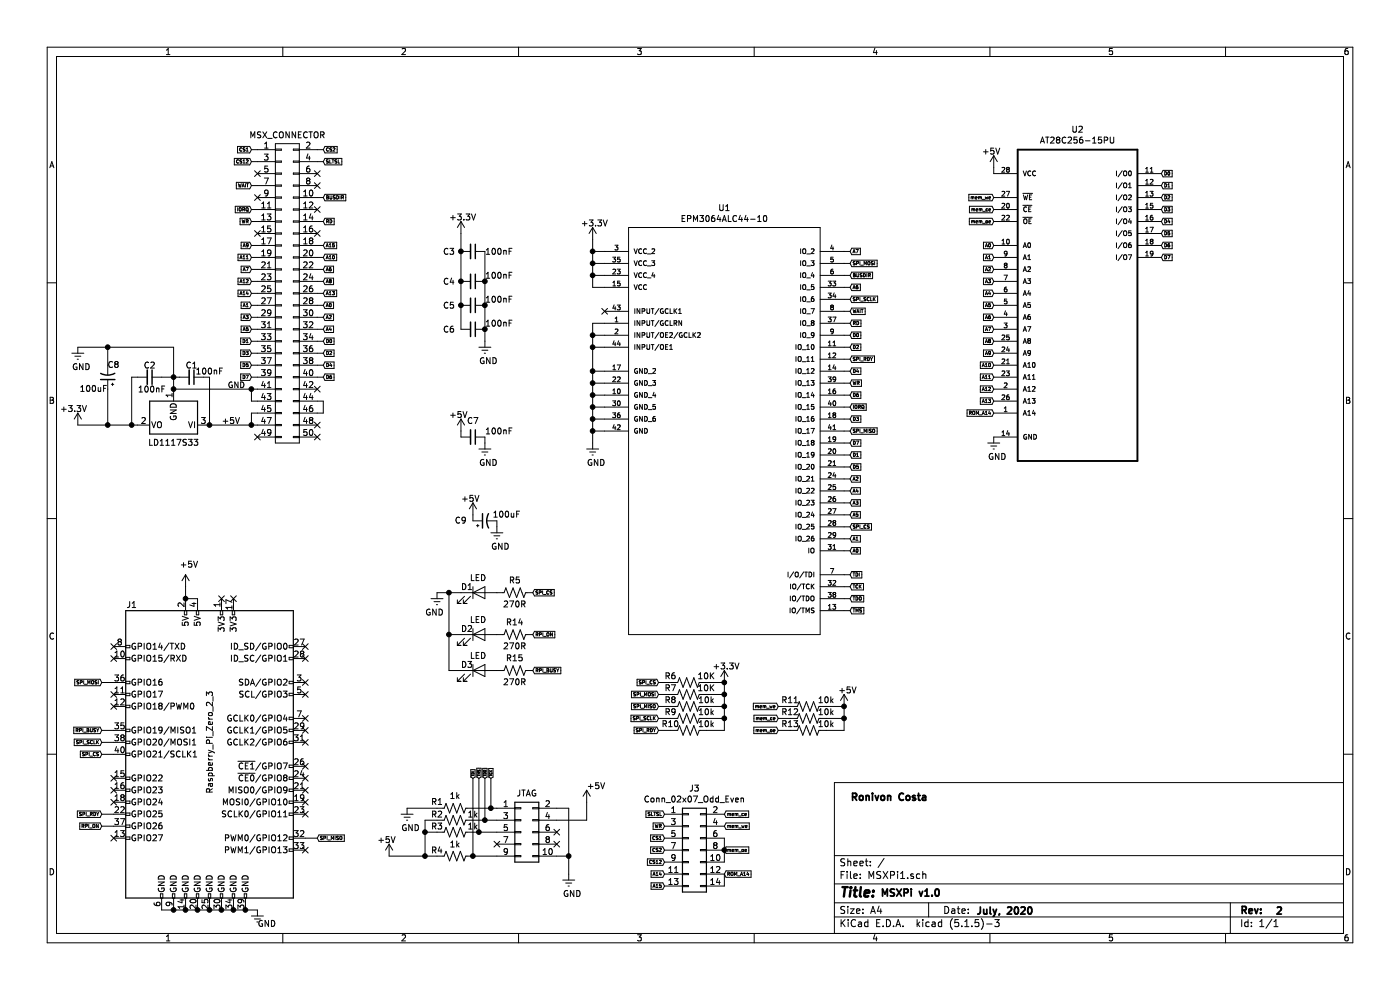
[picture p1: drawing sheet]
EESchema Schematic File Version 4
EELAYER 30 0
EELAYER END
$Descr A4 11693 8268
encoding utf-8
Sheet 1 1
Title ""
Date ""
Rev ""
Comp ""
Comment1 ""
Comment2 ""
Comment3 ""
Comment4 ""
$EndDescr
$Comp
L Connector:Raspberry_Pi_2_3 J1
U 1 1
P 1750 6300
F 0 "J1" H 1100 7550 50  0000 C CNN
F 1 "Raspberry_Pi_Zero_2_3" V 1750 6400 50  0000 C CNN
F 2 "Connector_PinHeader_2.54mm:PinHeader_2x20_P2.54mm_Vertical" H 1750 6300 50  0001 C CNN
F 3 "https://www.raspberrypi.org/documentation/hardware/raspberrypi/schematics/rpi_SCH_3bplus_1p0_reduced.pdf" H 1750 6300 50  0001 C CNN
	1    1750 6300
	1    0    0    -1  
$EndComp
$Comp
L Connector_Generic:Conn_02x05_Odd_Even J2
U 1 1
P 4350 6950
F 0 "J2" H 4400 7367 50  0001 C CNN
F 1 "JTAG" H 4400 7276 50  0000 C CNN
F 2 "Connector_IDC:IDC-Header_2x05_P2.54mm_Horizontal" H 4350 6950 50  0001 C CNN
F 3 "~" H 4350 6950 50  0001 C CNN
	1    4350 6950
	1    0    0    -1  
$EndComp
$Comp
L Device:R_US R1
U 1 1
P 3800 6750
F 0 "R1" V 3850 6900 50  0000 C CNN
F 1 "1k" V 3900 6750 50  0000 C CNN
F 2 "Resistor_THT:R_Axial_DIN0204_L3.6mm_D1.6mm_P5.08mm_Horizontal" V 3840 6740 50  0001 C CNN
F 3 "~" H 3800 6750 50  0001 C CNN
	1    3800 6750
	0    -1   -1   0   
$EndComp
$Comp
L Device:R_US R2
U 1 1
P 3800 6850
F 0 "R2" V 3750 6700 50  0000 C CNN
F 1 "1k" V 3750 7000 50  0000 C CNN
F 2 "Resistor_THT:R_Axial_DIN0204_L3.6mm_D1.6mm_P5.08mm_Horizontal" V 3840 6840 50  0001 C CNN
F 3 "~" H 3800 6850 50  0001 C CNN
	1    3800 6850
	0    1    1    0   
$EndComp
Wire Wire Line
	4150 7150 3950 7150
Wire Wire Line
	3950 6950 4000 6950
Wire Wire Line
	3650 6750 3400 6750
Wire Wire Line
	3550 6850 3650 6850
Wire Wire Line
	3650 6950 3550 6950
Connection ~ 3550 6950
Wire Wire Line
	3550 6950 3550 6850
Wire Wire Line
	3650 7150 3550 7150
Wire Wire Line
	3550 7150 3550 6950
$Comp
L Device:R_US R3
U 1 1
P 3800 6950
F 0 "R3" V 3750 6800 50  0000 C CNN
F 1 "1k" V 3750 7100 50  0000 C CNN
F 2 "Resistor_THT:R_Axial_DIN0204_L3.6mm_D1.6mm_P5.08mm_Horizontal" V 3840 6940 50  0001 C CNN
F 3 "~" H 3800 6950 50  0001 C CNN
	1    3800 6950
	0    1    1    0   
$EndComp
Text GLabel 3950 6500 1    20   Input ~ 0
TDI
Text GLabel 4000 6500 1    20   Input ~ 0
TMS
Text GLabel 4050 6500 1    20   Input ~ 0
TDO
Text GLabel 4100 6500 1    20   Input ~ 0
TCK
Connection ~ 3950 7150
Wire Wire Line
	4150 6850 4050 6850
Wire Wire Line
	4000 6500 4000 6950
Connection ~ 4000 6950
Wire Wire Line
	3950 6750 4100 6750
Wire Wire Line
	4000 6950 4150 6950
Wire Wire Line
	4050 6500 4050 6850
Connection ~ 4050 6850
Wire Wire Line
	4050 6850 3950 6850
Wire Wire Line
	4100 6500 4100 6750
Connection ~ 4100 6750
Wire Wire Line
	4100 6750 4150 6750
Wire Wire Line
	4650 7150 4750 7150
Wire Wire Line
	4750 7150 4750 7300
Wire Wire Line
	4650 6750 4750 6750
Wire Wire Line
	4750 6750 4750 7150
Connection ~ 4750 7150
$Comp
L power:+5V #PWR04
U 1 1
P 4900 6700
F 0 "#PWR04" H 4900 6550 50  0001 C CNN
F 1 "+5V" H 4915 6873 50  0001 C CNN
F 2 "" H 4900 6700 50  0001 C CNN
F 3 "" H 4900 6700 50  0001 C CNN
	1    4900 6700
	1    0    0    -1  
$EndComp
Wire Wire Line
	4900 6850 4650 6850
$Comp
L Device:R_US R4
U 1 1
P 3800 7150
F 0 "R4" V 3750 7000 50  0000 C CNN
F 1 "1k" V 3700 7150 50  0000 C CNN
F 2 "Resistor_THT:R_Axial_DIN0204_L3.6mm_D1.6mm_P5.08mm_Horizontal" V 3840 7140 50  0001 C CNN
F 3 "~" H 3800 7150 50  0001 C CNN
	1    3800 7150
	0    1    1    0   
$EndComp
$Comp
L msx_slot:CONN_02X25 P1
U 1 1
P 2400 2450
F 0 "P1" H 2400 3773 50  0001 C CNN
F 1 "MSX_CONNECTOR" H 2400 3773 50  0000 C CNN
F 2 "MyFootprints:card_edge_connector" H 2400 1700 50  0001 C CNN
F 3 "" H 2400 1700 50  0000 C CNN
	1    2400 2450
	1    0    0    -1  
$EndComp
Wire Wire Line
	2150 3250 2100 3250
Wire Wire Line
	2150 3350 2100 3350
Wire Wire Line
	2100 3350 2100 3250
Wire Wire Line
	2150 3550 2100 3550
Wire Wire Line
	2150 3450 2100 3450
Wire Wire Line
	2100 3450 2100 3550
Connection ~ 2100 3550
Text Label 1850 3550 0    50   ~ 0
+5V
Wire Wire Line
	2650 3350 2700 3350
Wire Wire Line
	2700 3350 2700 3450
Wire Wire Line
	2700 3450 2650 3450
$Comp
L Regulator_Linear:LD1117S33TR_SOT223 LD1117S33
U 1 1
P 1450 3550
F 0 "LD1117S33" H 1450 3700 50  0000 C CNN
F 1 "LD1117S33TR_SOT223" H 1450 3790 50  0001 C CNN
F 2 "Package_TO_SOT_SMD:SOT-223-3_TabPin2" H 1450 3750 50  0001 C CNN
F 3 "http://www.st.com/st-web-ui/static/active/en/resource/technical/document/datasheet/CD00000544.pdf" H 1550 3300 50  0001 C CNN
	1    1450 3550
	-1   0    0    1   
$EndComp
$Comp
L Device:C_Small C2
U 1 1
P 1250 3150
F 0 "C2" V 1150 3150 50  0000 C CNN
F 1 "100nF" V 1350 3050 50  0000 L CNN
F 2 "Capacitor_THT:C_Disc_D3.0mm_W1.6mm_P2.50mm" H 1250 3150 50  0001 C CNN
F 3 "~" H 1250 3150 50  0001 C CNN
	1    1250 3150
	0    1    1    0   
$EndComp
Wire Wire Line
	1150 3550 1100 3550
Wire Wire Line
	1150 3150 1100 3150
Wire Wire Line
	1100 3150 1100 3550
Connection ~ 1100 3550
Text Label 1900 3250 0    47   ~ 0
GND
$Comp
L Device:C_Small C1
U 1 1
P 1600 3150
F 0 "C1" V 1500 3150 50  0000 C CNN
F 1 "100nF" V 1550 3300 50  0000 C CNN
F 2 "Capacitor_THT:C_Disc_D3.0mm_W1.6mm_P2.50mm" H 1600 3150 50  0001 C CNN
F 3 "~" H 1600 3150 50  0001 C CNN
	1    1600 3150
	0    1    1    0   
$EndComp
Wire Wire Line
	1500 3150 1450 3150
Wire Wire Line
	1450 3150 1350 3150
Connection ~ 1450 3150
Wire Wire Line
	1450 3250 1450 3150
$Comp
L power:+3.3V #PWR0101
U 1 1
P 650 3550
F 0 "#PWR0101" H 650 3400 50  0001 C CNN
F 1 "+3.3V" H 665 3723 50  0001 C CNN
F 2 "" H 650 3550 50  0001 C CNN
F 3 "" H 650 3550 50  0001 C CNN
	1    650  3550
	1    0    0    -1  
$EndComp
$Comp
L power:GNDREF #PWR0105
U 1 1
P 2150 7600
F 0 "#PWR0105" H 2150 7350 50  0001 C CNN
F 1 "GNDREF" H 2250 7500 28  0001 C CNN
F 2 "" H 2150 7600 50  0001 C CNN
F 3 "" H 2150 7600 50  0001 C CNN
	1    2150 7600
	1    0    0    -1  
$EndComp
$Comp
L power:GNDREF #PWR0108
U 1 1
P 3400 6750
F 0 "#PWR0108" H 3400 6500 50  0001 C CNN
F 1 "GNDREF" H 3405 6594 28  0001 C CNN
F 2 "" H 3400 6750 50  0001 C CNN
F 3 "" H 3400 6750 50  0001 C CNN
	1    3400 6750
	1    0    0    -1  
$EndComp
$Comp
L power:GNDREF #PWR0110
U 1 1
P 4750 7300
F 0 "#PWR0110" H 4750 7050 50  0001 C CNN
F 1 "GNDREF" H 4700 7150 28  0001 C CNN
F 2 "" H 4750 7300 50  0001 C CNN
F 3 "" H 4750 7300 50  0001 C CNN
	1    4750 7300
	1    0    0    -1  
$EndComp
Text GLabel 2650 7000 2    28   Input ~ 0
SPI_MISO
Text GLabel 850  6300 0    28   Input ~ 0
SPI_CS
Text GLabel 850  6800 0    28   Input ~ 0
SPI_RDY
Wire Wire Line
	950  5700 850  5700
Wire Wire Line
	950  6200 850  6200
Wire Wire Line
	850  6300 950  6300
Wire Wire Line
	850  6800 950  6800
Wire Wire Line
	2550 7000 2650 7000
Wire Wire Line
	3950 6500 3950 7150
$Comp
L Device:R_US R5
U 1 1
P 4300 4950
F 0 "R5" V 4400 4950 50  0000 C CNN
F 1 "270R" V 4200 4950 50  0000 C CNN
F 2 "Resistor_THT:R_Axial_DIN0204_L3.6mm_D1.6mm_P5.08mm_Horizontal" V 4340 4940 50  0001 C CNN
F 3 "~" H 4300 4950 50  0001 C CNN
	1    4300 4950
	0    -1   -1   0   
$EndComp
$Comp
L Device:LED D1
U 1 1
P 4000 4950
F 0 "D1" H 3900 5000 50  0000 C CNN
F 1 "LED" H 3993 5075 50  0000 C CNN
F 2 "LED_THT:LED_D3.0mm" H 4000 4950 50  0001 C CNN
F 3 "~" H 4000 4950 50  0001 C CNN
	1    4000 4950
	1    0    0    -1  
$EndComp
Text GLabel 4450 4950 2    28   Input ~ 0
SPI_CS
$Comp
L power:GNDREF #PWR01
U 1 1
P 3650 4950
F 0 "#PWR01" H 3650 4700 50  0001 C CNN
F 1 "GNDREF" H 3655 4777 50  0001 C CNN
F 2 "" H 3650 4950 50  0001 C CNN
F 3 "" H 3650 4950 50  0001 C CNN
	1    3650 4950
	1    0    0    -1  
$EndComp
Wire Wire Line
	3850 4950 3750 4950
NoConn ~ 2650 3250
NoConn ~ 2150 3650
NoConn ~ 2650 3550
NoConn ~ 2650 3650
NoConn ~ 2150 1450
NoConn ~ 2650 1950
NoConn ~ 2150 1950
NoConn ~ 2650 1450
NoConn ~ 2650 1550
$Comp
L power:+5V #PWR0115
U 1 1
P 3250 7150
F 0 "#PWR0115" H 3250 7000 50  0001 C CNN
F 1 "+5V" H 3265 7323 50  0001 C CNN
F 2 "" H 3250 7150 50  0001 C CNN
F 3 "" H 3250 7150 50  0001 C CNN
	1    3250 7150
	1    0    0    -1  
$EndComp
NoConn ~ 4150 7050
NoConn ~ 4650 6950
NoConn ~ 4650 7050
$Comp
L power:GNDREF #PWR0107
U 1 1
P 650 2900
F 0 "#PWR0107" H 650 2650 50  0001 C CNN
F 1 "GNDREF" H 655 2727 50  0001 C CNN
F 2 "" H 650 2900 50  0001 C CNN
F 3 "" H 650 2900 50  0001 C CNN
	1    650  2900
	1    0    0    -1  
$EndComp
Wire Wire Line
	1450 3150 1450 2900
$Comp
L power:+5V #PWR0106
U 1 1
P 1550 4900
F 0 "#PWR0106" H 1550 4750 50  0001 C CNN
F 1 "+5V" H 1565 5073 50  0001 C CNN
F 2 "" H 1550 4900 50  0001 C CNN
F 3 "" H 1550 4900 50  0001 C CNN
	1    1550 4900
	1    0    0    -1  
$EndComp
NoConn ~ 1850 5000
NoConn ~ 1950 5000
Text Notes 7350 7500 0    59   ~ 12
MSXPi v1.0
Text Notes 8150 7650 0    59   ~ 12
July, 2020
Text Notes 10650 7650 0    59   ~ 12
2
Text Notes 7100 6700 0    59   ~ 12
Ronivon Costa
$Comp
L EPM3064ALC44-10:EPM3064ALC44-10 U1
U 1 1
P 6050 3500
F 0 "U1" H 6050 5265 50  0000 C CNN
F 1 "EPM3064ALC44-10" H 6050 5174 50  0000 C CNN
F 2 "MyFootprints:PLCC-44_THT-Socket" H 6050 3500 50  0001 L BNN
F 3 "Altera" H 6050 3500 50  0001 L BNN
F 4 "1549412" H 6050 3500 50  0001 L BNN "Field4"
F 5 "51R0503" H 6050 3500 50  0001 L BNN "Field5"
F 6 "EPM3064ALC44-10" H 6050 3500 50  0001 L BNN "Field6"
F 7 "44-PLCC" H 6050 3500 50  0001 L BNN "Field7"
	1    6050 3500
	1    0    0    -1  
$EndComp
Text GLabel 7100 3500 2    28   Input ~ 0
D3
Text GLabel 7100 3700 2    28   Input ~ 0
D7
Text GLabel 7100 3800 2    28   Input ~ 0
D1
Text GLabel 7100 4000 2    28   Input ~ 0
A2
Text GLabel 7100 4100 2    28   Input ~ 0
A4
Text GLabel 7100 4200 2    28   Input ~ 0
A3
Text GLabel 7100 4300 2    28   Input ~ 0
A5
Wire Wire Line
	7050 3500 7100 3500
Wire Wire Line
	7050 3700 7100 3700
Wire Wire Line
	7050 3800 7100 3800
Wire Wire Line
	7050 3900 7100 3900
Wire Wire Line
	7050 4000 7100 4000
Wire Wire Line
	7050 4100 7100 4100
Wire Wire Line
	7050 4200 7100 4200
Wire Wire Line
	7050 4300 7100 4300
Text GLabel 8300 3450 0    28   Input ~ 0
ROM_A14
Wire Wire Line
	7050 4500 7100 4500
Text GLabel 7100 2400 2    28   Input ~ 0
A6
Wire Wire Line
	7050 2400 7100 2400
Wire Wire Line
	7050 2500 7100 2500
Text GLabel 7100 2200 2    28   Input ~ 0
SPI_MOSI
Text GLabel 7100 2900 2    28   Input ~ 0
D2
Text GLabel 7100 3000 2    28   Input ~ 0
SPI_RDY
Text GLabel 7100 3100 2    28   Input ~ 0
D4
Text GLabel 7100 3300 2    28   Input ~ 0
D6
Wire Wire Line
	7050 3300 7100 3300
Wire Wire Line
	7050 3100 7100 3100
Wire Wire Line
	7050 3000 7100 3000
Wire Wire Line
	7050 2900 7100 2900
Wire Wire Line
	7050 2800 7100 2800
Text GLabel 7100 2300 2    28   Input ~ 0
BUSDIR
Wire Wire Line
	7050 2200 7100 2200
Text GLabel 7100 2100 2    28   Input ~ 0
A7
Wire Wire Line
	7050 2100 7100 2100
Text GLabel 7100 3200 2    28   Input ~ 0
WR
Wire Wire Line
	7050 3200 7100 3200
Text GLabel 7100 3400 2    28   Input ~ 0
IORQ
Text GLabel 7100 3600 2    28   Input ~ 0
SPI_MISO
Wire Wire Line
	7050 3400 7100 3400
Wire Wire Line
	7050 3600 7100 3600
Text GLabel 7100 4400 2    28   Input ~ 0
SPI_CS
Text GLabel 7100 4500 2    28   Input ~ 0
A1
Wire Wire Line
	7050 4400 7100 4400
Text GLabel 7100 4600 2    28   Input ~ 0
A0
Wire Wire Line
	7050 4600 7100 4600
NoConn ~ 2150 1650
Text GLabel 7100 3900 2    28   Input ~ 0
D5
Text GLabel 7100 2800 2    28   Input ~ 0
D0
Text GLabel 8300 1750 0    28   Input ~ 0
mem_ce
Text GLabel 6050 7300 2    28   Input ~ 0
ROM_A14
Text GLabel 5550 7300 0    28   Input ~ 0
A14
Text GLabel 5550 7400 0    28   Input ~ 0
A15
Text GLabel 5550 7000 0    28   Input ~ 0
CS1
Text GLabel 5550 7100 0    28   Input ~ 0
CS2
Text GLabel 5550 7200 0    28   Input ~ 0
CS12
Text GLabel 6050 7100 2    28   Input ~ 0
mem_oe
Text GLabel 8300 1850 0    28   Input ~ 0
mem_oe
Text GLabel 7100 2500 2    28   Input ~ 0
SPI_SCLK
Text GLabel 7100 4800 2    28   Input ~ 0
TDI
Text GLabel 7100 4900 2    28   Input ~ 0
TCK
Text GLabel 7100 5000 2    28   Input ~ 0
TDO
Text GLabel 7100 5100 2    28   Input ~ 0
TMS
Wire Wire Line
	7050 4800 7100 4800
Wire Wire Line
	7050 4900 7100 4900
Wire Wire Line
	7050 5000 7100 5000
Wire Wire Line
	7050 5100 7100 5100
$Comp
L power:+3.3V #PWR02
U 1 1
P 4950 2000
F 0 "#PWR02" H 4950 1850 50  0001 C CNN
F 1 "+3.3V" H 4950 2150 50  0001 C CNN
F 2 "" H 4950 2000 50  0001 C CNN
F 3 "" H 4950 2000 50  0001 C CNN
	1    4950 2000
	1    0    0    -1  
$EndComp
Wire Wire Line
	5050 2400 4950 2400
Wire Wire Line
	4950 2400 4950 2300
Wire Wire Line
	5050 2100 4950 2100
Connection ~ 4950 2100
Wire Wire Line
	4950 2100 4950 2000
Wire Wire Line
	5050 2200 4950 2200
Connection ~ 4950 2200
Wire Wire Line
	4950 2200 4950 2100
Wire Wire Line
	5050 2300 4950 2300
Connection ~ 4950 2300
Wire Wire Line
	4950 2300 4950 2200
$Comp
L power:GNDREF #PWR03
U 1 1
P 4950 3700
F 0 "#PWR03" H 4950 3450 50  0001 C CNN
F 1 "GNDREF" H 4955 3527 50  0001 C CNN
F 2 "" H 4950 3700 50  0001 C CNN
F 3 "" H 4950 3700 50  0001 C CNN
	1    4950 3700
	1    0    0    -1  
$EndComp
Wire Wire Line
	4950 3700 4950 3600
Wire Wire Line
	4950 3100 5050 3100
Wire Wire Line
	5050 3200 4950 3200
Connection ~ 4950 3200
Wire Wire Line
	4950 3200 4950 3100
Wire Wire Line
	5050 3300 4950 3300
Connection ~ 4950 3300
Wire Wire Line
	4950 3300 4950 3200
Wire Wire Line
	5050 3400 4950 3400
Connection ~ 4950 3400
Wire Wire Line
	4950 3400 4950 3300
Wire Wire Line
	5050 3500 4950 3500
Connection ~ 4950 3500
Wire Wire Line
	4950 3500 4950 3400
Connection ~ 4950 3600
Wire Wire Line
	4950 3600 4950 3500
$Comp
L power:+5V #PWR05
U 1 1
P 8300 1400
F 0 "#PWR05" H 8300 1250 50  0001 C CNN
F 1 "+5V" H 8315 1573 50  0001 C CNN
F 2 "" H 8300 1400 50  0001 C CNN
F 3 "" H 8300 1400 50  0001 C CNN
	1    8300 1400
	1    0    0    -1  
$EndComp
$Comp
L power:GNDREF #PWR06
U 1 1
P 8300 3650
F 0 "#PWR06" H 8300 3400 50  0001 C CNN
F 1 "GNDREF" H 8250 3500 28  0001 C CNN
F 2 "" H 8300 3650 50  0001 C CNN
F 3 "" H 8300 3650 50  0001 C CNN
	1    8300 3650
	1    0    0    -1  
$EndComp
Text GLabel 850  6200 0    28   Input ~ 0
SPI_SCLK
$Comp
L Device:C_Small C3
U 1 1
P 3950 2100
F 0 "C3" V 3950 1900 50  0000 C CNN
F 1 "100nF" V 3950 2200 50  0000 L CNN
F 2 "Capacitor_THT:C_Disc_D3.0mm_W1.6mm_P2.50mm" H 3950 2100 50  0001 C CNN
F 3 "~" H 3950 2100 50  0001 C CNN
	1    3950 2100
	0    1    1    0   
$EndComp
$Comp
L Device:C_Small C4
U 1 1
P 3950 2350
F 0 "C4" V 3950 2150 50  0000 C CNN
F 1 "100nF" V 3900 2450 50  0000 L CNN
F 2 "Capacitor_THT:C_Disc_D3.0mm_W1.6mm_P2.50mm" H 3950 2350 50  0001 C CNN
F 3 "~" H 3950 2350 50  0001 C CNN
	1    3950 2350
	0    1    1    0   
$EndComp
$Comp
L Device:C_Small C5
U 1 1
P 3950 2550
F 0 "C5" V 3950 2350 50  0000 C CNN
F 1 "100nF" V 3900 2650 50  0000 L CNN
F 2 "Capacitor_THT:C_Disc_D3.0mm_W1.6mm_P2.50mm" H 3950 2550 50  0001 C CNN
F 3 "~" H 3950 2550 50  0001 C CNN
	1    3950 2550
	0    1    1    0   
$EndComp
$Comp
L Device:C_Small C6
U 1 1
P 3950 2750
F 0 "C6" V 3950 2550 50  0000 C CNN
F 1 "100nF" V 3900 2850 50  0000 L CNN
F 2 "Capacitor_THT:C_Disc_D3.0mm_W1.6mm_P2.50mm" H 3950 2750 50  0001 C CNN
F 3 "~" H 3950 2750 50  0001 C CNN
	1    3950 2750
	0    1    1    0   
$EndComp
$Comp
L power:+3.3V #PWR07
U 1 1
P 3850 1950
F 0 "#PWR07" H 3850 1800 50  0001 C CNN
F 1 "+3.3V" H 3850 2100 50  0001 C CNN
F 2 "" H 3850 1950 50  0001 C CNN
F 3 "" H 3850 1950 50  0001 C CNN
	1    3850 1950
	1    0    0    -1  
$EndComp
Wire Wire Line
	4050 2100 4050 2350
Wire Wire Line
	4050 2350 4050 2550
Connection ~ 4050 2350
Wire Wire Line
	4050 2550 4050 2750
Connection ~ 4050 2550
Wire Wire Line
	3850 2750 3850 2550
Wire Wire Line
	3850 2350 3850 2100
Wire Wire Line
	3850 2550 3850 2350
Connection ~ 3850 2550
Connection ~ 3850 2350
Wire Wire Line
	3850 2100 3850 1950
Connection ~ 3850 2100
$Comp
L Device:CP1_Small C8
U 1 1
P 900 3150
F 0 "C8" H 800 3050 50  0000 L CNN
F 1 "100uF" H 900 3250 50  0000 L CNN
F 2 "Capacitor_THT:CP_Radial_D5.0mm_P2.50mm" H 900 3150 50  0001 C CNN
F 3 "~" H 900 3150 50  0001 C CNN
	1    900  3150
	-1   0    0    1   
$EndComp
Wire Wire Line
	650  2900 900  2900
Wire Wire Line
	900  3050 900  2900
Connection ~ 900  2900
Wire Wire Line
	900  2900 1450 2900
Wire Wire Line
	650  3550 900  3550
Wire Wire Line
	900  3250 900  3550
Connection ~ 900  3550
Wire Wire Line
	900  3550 1100 3550
Wire Wire Line
	3850 3600 3850 3650
Wire Wire Line
	4050 3650 4050 3700
$Comp
L power:GNDREF #PWR010
U 1 1
P 4050 3700
F 0 "#PWR010" H 4050 3450 50  0001 C CNN
F 1 "GNDREF" H 4000 3550 28  0001 C CNN
F 2 "" H 4050 3700 50  0001 C CNN
F 3 "" H 4050 3700 50  0001 C CNN
	1    4050 3700
	1    0    0    -1  
$EndComp
$Comp
L power:+5V #PWR09
U 1 1
P 3850 3600
F 0 "#PWR09" H 3850 3450 50  0001 C CNN
F 1 "+5V" H 3865 3773 50  0001 C CNN
F 2 "" H 3850 3600 50  0001 C CNN
F 3 "" H 3850 3600 50  0001 C CNN
	1    3850 3600
	1    0    0    -1  
$EndComp
$Comp
L Device:C_Small C7
U 1 1
P 3950 3650
F 0 "C7" V 3813 3650 50  0000 C CNN
F 1 "100nF" V 3900 3750 50  0000 L CNN
F 2 "Capacitor_THT:C_Disc_D3.0mm_W1.6mm_P2.50mm" H 3950 3650 50  0001 C CNN
F 3 "~" H 3950 3650 50  0001 C CNN
	1    3950 3650
	0    1    1    0   
$EndComp
Wire Wire Line
	3950 4300 3950 4350
Wire Wire Line
	4150 4350 4150 4400
$Comp
L power:GNDREF #PWR012
U 1 1
P 4150 4400
F 0 "#PWR012" H 4150 4150 50  0001 C CNN
F 1 "GNDREF" H 4100 4250 28  0001 C CNN
F 2 "" H 4150 4400 50  0001 C CNN
F 3 "" H 4150 4400 50  0001 C CNN
	1    4150 4400
	1    0    0    -1  
$EndComp
$Comp
L power:+5V #PWR011
U 1 1
P 3950 4300
F 0 "#PWR011" H 3950 4150 50  0001 C CNN
F 1 "+5V" H 3965 4473 50  0001 C CNN
F 2 "" H 3950 4300 50  0001 C CNN
F 3 "" H 3950 4300 50  0001 C CNN
	1    3950 4300
	1    0    0    -1  
$EndComp
$Comp
L Device:CP1_Small C9
U 1 1
P 4050 4350
F 0 "C9" V 4050 4500 50  0000 L CNN
F 1 "100uF" V 4100 4050 50  0000 L CNN
F 2 "Capacitor_THT:CP_Radial_D5.0mm_P2.50mm" H 4050 4350 50  0001 C CNN
F 3 "~" H 4050 4350 50  0001 C CNN
	1    4050 4350
	0    -1   -1   0   
$EndComp
Text GLabel 5500 5700 0    28   Input ~ 0
SPI_CS
Text GLabel 5500 5800 0    28   Input ~ 0
SPI_MOSI
Text GLabel 5500 5900 0    28   Input ~ 0
SPI_MISO
Text GLabel 5500 6000 0    28   Input ~ 0
SPI_SCLK
Text GLabel 5500 6100 0    28   Input ~ 0
SPI_RDY
$Comp
L Device:R_US R6
U 1 1
P 5750 5700
F 0 "R6" V 5800 5850 50  0000 C CNN
F 1 "10K" V 5800 5550 50  0000 C CNN
F 2 "Resistor_THT:R_Axial_DIN0204_L3.6mm_D1.6mm_P5.08mm_Horizontal" V 5790 5690 50  0001 C CNN
F 3 "~" H 5750 5700 50  0001 C CNN
	1    5750 5700
	0    -1   -1   0   
$EndComp
$Comp
L Device:R_US R7
U 1 1
P 5750 5800
F 0 "R7" V 5800 5950 50  0000 C CNN
F 1 "10K" V 5800 5650 50  0000 C CNN
F 2 "Resistor_THT:R_Axial_DIN0204_L3.6mm_D1.6mm_P5.08mm_Horizontal" V 5790 5790 50  0001 C CNN
F 3 "~" H 5750 5800 50  0001 C CNN
	1    5750 5800
	0    -1   -1   0   
$EndComp
$Comp
L Device:R_US R8
U 1 1
P 5750 5900
F 0 "R8" V 5800 6050 50  0000 C CNN
F 1 "10k" V 5800 5750 50  0000 C CNN
F 2 "Resistor_THT:R_Axial_DIN0204_L3.6mm_D1.6mm_P5.08mm_Horizontal" V 5790 5890 50  0001 C CNN
F 3 "~" H 5750 5900 50  0001 C CNN
	1    5750 5900
	0    -1   -1   0   
$EndComp
$Comp
L Device:R_US R9
U 1 1
P 5750 6000
F 0 "R9" V 5800 6150 50  0000 C CNN
F 1 "10k" V 5800 5850 50  0000 C CNN
F 2 "Resistor_THT:R_Axial_DIN0204_L3.6mm_D1.6mm_P5.08mm_Horizontal" V 5790 5990 50  0001 C CNN
F 3 "~" H 5750 6000 50  0001 C CNN
	1    5750 6000
	0    -1   -1   0   
$EndComp
$Comp
L Device:R_US R10
U 1 1
P 5750 6100
F 0 "R10" V 5800 6250 50  0000 C CNN
F 1 "10k" V 5800 5950 50  0000 C CNN
F 2 "Resistor_THT:R_Axial_DIN0204_L3.6mm_D1.6mm_P5.08mm_Horizontal" V 5790 6090 50  0001 C CNN
F 3 "~" H 5750 6100 50  0001 C CNN
	1    5750 6100
	0    -1   -1   0   
$EndComp
$Comp
L power:+3.3V #PWR013
U 1 1
P 6050 5700
F 0 "#PWR013" H 6050 5550 50  0001 C CNN
F 1 "+3.3V" H 6050 5850 50  0001 C CNN
F 2 "" H 6050 5700 50  0001 C CNN
F 3 "" H 6050 5700 50  0001 C CNN
	1    6050 5700
	1    0    0    -1  
$EndComp
Wire Wire Line
	5900 5700 6050 5700
Wire Wire Line
	5900 6100 6050 6100
Wire Wire Line
	6050 6100 6050 6000
Connection ~ 6050 5700
Wire Wire Line
	5900 5800 6050 5800
Connection ~ 6050 5800
Wire Wire Line
	6050 5800 6050 5700
Wire Wire Line
	5900 5900 6050 5900
Connection ~ 6050 5900
Wire Wire Line
	6050 5900 6050 5800
Wire Wire Line
	5900 6000 6050 6000
Connection ~ 6050 6000
Wire Wire Line
	6050 6000 6050 5900
Wire Wire Line
	5600 5700 5500 5700
Wire Wire Line
	5600 5800 5500 5800
Wire Wire Line
	5600 5900 5500 5900
Wire Wire Line
	5600 6000 5500 6000
Wire Wire Line
	5600 6100 5500 6100
Wire Wire Line
	5050 2700 4950 2700
Wire Wire Line
	5050 2800 4950 2800
Wire Wire Line
	5050 2900 4950 2900
Connection ~ 4950 3100
Wire Wire Line
	4950 2700 4950 2800
Connection ~ 4950 2800
Wire Wire Line
	4950 2800 4950 2900
Connection ~ 4950 2900
Wire Wire Line
	4950 2900 4950 3100
Wire Wire Line
	4950 3600 5050 3600
NoConn ~ 5050 2600
Wire Wire Line
	7050 2300 7100 2300
Text GLabel 7100 2700 2    28   Input ~ 0
RD
Text GLabel 7100 2600 2    28   Input ~ 0
WAIT
Wire Wire Line
	7050 2600 7100 2600
Text GLabel 2100 1550 0    28   Input ~ 0
WAIT
Wire Wire Line
	2150 1550 2100 1550
Text GLabel 2100 3150 0    28   Input ~ 0
D7
Wire Wire Line
	2150 3150 2100 3150
Text GLabel 2100 3050 0    28   Input ~ 0
D5
Text GLabel 2100 2950 0    28   Input ~ 0
D3
Text GLabel 2100 2850 0    28   Input ~ 0
D1
Text GLabel 2100 2750 0    28   Input ~ 0
A5
Text GLabel 2100 2650 0    28   Input ~ 0
A3
Text GLabel 2100 2550 0    28   Input ~ 0
A1
Text GLabel 2100 2450 0    28   Input ~ 0
A14
Text GLabel 2100 2350 0    28   Input ~ 0
A12
Text GLabel 2100 2250 0    28   Input ~ 0
A7
Text GLabel 2100 2150 0    28   Input ~ 0
A11
Text GLabel 2100 2050 0    28   Input ~ 0
A9
Text GLabel 2100 1850 0    28   Input ~ 0
WR
Text GLabel 2100 1750 0    28   Input ~ 0
IORQ
Text GLabel 2700 1350 2    28   Input ~ 0
SLTSL
Text GLabel 2700 3150 2    28   Input ~ 0
D6
Text GLabel 2700 3050 2    28   Input ~ 0
D4
Text GLabel 2700 2950 2    28   Input ~ 0
D2
Text GLabel 2700 2850 2    28   Input ~ 0
D0
Text GLabel 2700 2750 2    28   Input ~ 0
A4
Text GLabel 2700 2650 2    28   Input ~ 0
A2
Text GLabel 2700 2550 2    28   Input ~ 0
A0
Text GLabel 2700 2450 2    28   Input ~ 0
A13
Text GLabel 2700 2350 2    28   Input ~ 0
A8
Text GLabel 2700 2250 2    28   Input ~ 0
A6
Text GLabel 2700 2150 2    28   Input ~ 0
A10
Text GLabel 2700 2050 2    28   Input ~ 0
A15
Text GLabel 2700 1850 2    28   Input ~ 0
RD
Text GLabel 2700 1650 2    28   Input ~ 0
BUSDIR
Wire Wire Line
	2650 1650 2700 1650
Wire Wire Line
	2650 1850 2700 1850
Wire Wire Line
	2650 2050 2700 2050
Wire Wire Line
	2650 2150 2700 2150
Wire Wire Line
	2650 2250 2700 2250
Wire Wire Line
	2150 2050 2100 2050
Wire Wire Line
	2150 2150 2100 2150
Wire Wire Line
	2150 2250 2100 2250
Wire Wire Line
	2150 2350 2100 2350
Wire Wire Line
	2150 2450 2100 2450
Wire Wire Line
	2150 2550 2100 2550
Wire Wire Line
	2150 2650 2100 2650
Wire Wire Line
	2150 2750 2100 2750
Wire Wire Line
	2150 2850 2100 2850
Wire Wire Line
	2150 2950 2100 2950
Wire Wire Line
	2150 3050 2100 3050
Wire Wire Line
	2650 3150 2700 3150
Wire Wire Line
	2650 3050 2700 3050
Wire Wire Line
	2650 2950 2700 2950
Wire Wire Line
	2650 2850 2700 2850
Wire Wire Line
	2650 2750 2700 2750
Wire Wire Line
	2650 2650 2700 2650
Wire Wire Line
	2650 2550 2700 2550
Wire Wire Line
	2650 2450 2700 2450
Wire Wire Line
	2650 2350 2700 2350
Wire Wire Line
	2150 1750 2100 1750
Wire Wire Line
	2150 1850 2100 1850
Text GLabel 9700 1450 2    28   Input ~ 0
D0
Text GLabel 9700 1550 2    28   Input ~ 0
D1
Text GLabel 9700 1650 2    28   Input ~ 0
D2
Text GLabel 9700 1750 2    28   Input ~ 0
D3
Text GLabel 9700 1850 2    28   Input ~ 0
D4
Text GLabel 9700 1950 2    28   Input ~ 0
D5
Text GLabel 9700 2050 2    28   Input ~ 0
D6
Text GLabel 9700 2150 2    28   Input ~ 0
D7
Text GLabel 8300 2050 0    28   Input ~ 0
A0
Text GLabel 8300 2150 0    28   Input ~ 0
A1
Text GLabel 8300 2250 0    28   Input ~ 0
A2
Text GLabel 8300 2350 0    28   Input ~ 0
A3
Text GLabel 8300 2450 0    28   Input ~ 0
A4
Text GLabel 8300 2550 0    28   Input ~ 0
A5
Text GLabel 8300 2650 0    28   Input ~ 0
A6
Text GLabel 8300 2750 0    28   Input ~ 0
A7
Text GLabel 8300 2850 0    28   Input ~ 0
A8
Text GLabel 8300 2950 0    28   Input ~ 0
A9
Text GLabel 8300 3050 0    28   Input ~ 0
A10
Text GLabel 8300 3150 0    28   Input ~ 0
A11
Text GLabel 8300 3250 0    28   Input ~ 0
A12
Text GLabel 8300 3350 0    28   Input ~ 0
A13
Wire Wire Line
	2650 1350 2700 1350
Wire Wire Line
	7050 2700 7100 2700
NoConn ~ 2650 1750
Text GLabel 2700 1250 2    28   Input ~ 0
CS2
Text GLabel 2100 1250 0    28   Input ~ 0
CS1
Text GLabel 2100 1350 0    28   Input ~ 0
CS12
Wire Wire Line
	2100 1250 2150 1250
Wire Wire Line
	2100 1350 2150 1350
Wire Wire Line
	2650 1250 2700 1250
Text GLabel 850  5700 0    28   Input ~ 0
SPI_MOSI
NoConn ~ 950  5400
NoConn ~ 950  5500
NoConn ~ 950  5800
NoConn ~ 950  5900
NoConn ~ 950  6500
NoConn ~ 950  6600
NoConn ~ 950  6700
NoConn ~ 950  7000
NoConn ~ 2550 7100
NoConn ~ 2550 6800
NoConn ~ 2550 6700
NoConn ~ 2550 6600
NoConn ~ 2550 6500
NoConn ~ 2550 6200
NoConn ~ 2550 6100
NoConn ~ 2550 6000
NoConn ~ 2550 5800
NoConn ~ 2550 5700
NoConn ~ 2550 5500
NoConn ~ 2550 5400
NoConn ~ 2550 6400
Text Label 8200 1300 0    50   ~ 0
+5V
Text Label 600  3100 0    50   ~ 0
GND
Text Label 3550 5150 0    50   ~ 0
GND
Text Label 1500 4750 0    50   ~ 0
+5V
Text Label 4900 3900 0    50   ~ 0
GND
Text Label 4000 3050 0    50   ~ 0
GND
Text Label 3750 1850 0    50   ~ 0
+3.3V
Text Label 4850 1900 0    50   ~ 0
+3.3V
Text Label 500  3450 0    50   ~ 0
+3.3V
Text Label 3150 7050 0    50   ~ 0
+5V
Text Label 4900 6600 0    50   ~ 0
+5V
Text Label 4700 7500 0    50   ~ 0
GND
Text Label 3350 6950 0    50   ~ 0
GND
Text Label 5950 5600 0    50   ~ 0
+3.3V
Text Label 4000 3900 0    50   ~ 0
GND
Text Label 3750 3500 0    50   ~ 0
+5V
Text Label 3850 4200 0    50   ~ 0
+5V
Text Label 4100 4600 0    50   ~ 0
GND
Text Label 2150 7750 0    50   ~ 0
GND
Wire Wire Line
	2100 3250 1450 3250
Connection ~ 2100 3250
Connection ~ 1450 3250
Text Label 8250 3850 0    50   ~ 0
GND
$Comp
L AT28C256:AT28C256-15PU U2
U 1 1
P 9000 2450
F 0 "U2" H 9000 3820 50  0000 C CNN
F 1 "AT28C256-15PU" H 9000 3729 50  0000 C CNN
F 2 "MyFootprints:DIP254P1524X482-28" H 9000 2450 50  0001 L BNN
F 3 "Paged Parallel EEPROM" H 9000 2450 50  0001 L BNN
F 4 "PDIP-28" H 9000 2450 50  0001 L BNN "Field4"
F 5 "AT28C256-15PU" H 9000 2450 50  0001 L BNN "Field5"
F 6 "1095782" H 9000 2450 50  0001 L BNN "Field6"
F 7 "ATMEL" H 9000 2450 50  0001 L BNN "Field7"
F 8 "96K6555" H 9000 2450 50  0001 L BNN "Field8"
	1    9000 2450
	1    0    0    -1  
$EndComp
$Comp
L Device:R_US R11
U 1 1
P 6750 5900
F 0 "R11" V 6800 6050 50  0000 C CNN
F 1 "10k" V 6800 5750 50  0000 C CNN
F 2 "Resistor_THT:R_Axial_DIN0204_L3.6mm_D1.6mm_P5.08mm_Horizontal" V 6790 5890 50  0001 C CNN
F 3 "~" H 6750 5900 50  0001 C CNN
	1    6750 5900
	0    -1   -1   0   
$EndComp
$Comp
L Device:R_US R12
U 1 1
P 6750 6000
F 0 "R12" V 6800 6150 50  0000 C CNN
F 1 "10k" V 6800 5850 50  0000 C CNN
F 2 "Resistor_THT:R_Axial_DIN0204_L3.6mm_D1.6mm_P5.08mm_Horizontal" V 6790 5990 50  0001 C CNN
F 3 "~" H 6750 6000 50  0001 C CNN
	1    6750 6000
	0    -1   -1   0   
$EndComp
$Comp
L Device:R_US R13
U 1 1
P 6750 6100
F 0 "R13" V 6800 6250 50  0000 C CNN
F 1 "10k" V 6800 5950 50  0000 C CNN
F 2 "Resistor_THT:R_Axial_DIN0204_L3.6mm_D1.6mm_P5.08mm_Horizontal" V 6790 6090 50  0001 C CNN
F 3 "~" H 6750 6100 50  0001 C CNN
	1    6750 6100
	0    -1   -1   0   
$EndComp
Text GLabel 6500 5900 0    28   Input ~ 0
mem_we
Text GLabel 6500 6000 0    28   Input ~ 0
mem_ce
Text GLabel 6500 6100 0    28   Input ~ 0
mem_oe
Wire Wire Line
	6900 6100 7050 6100
Wire Wire Line
	6900 6000 7050 6000
Connection ~ 7050 6000
Wire Wire Line
	7050 6000 7050 6100
Wire Wire Line
	6900 5900 7050 5900
Wire Wire Line
	7050 5900 7050 6000
Wire Wire Line
	6600 5900 6500 5900
Wire Wire Line
	6600 6000 6500 6000
Wire Wire Line
	6600 6100 6500 6100
$Comp
L power:+5V #PWR014
U 1 1
P 7050 5900
F 0 "#PWR014" H 7050 5750 50  0001 C CNN
F 1 "+5V" H 7065 6073 50  0001 C CNN
F 2 "" H 7050 5900 50  0001 C CNN
F 3 "" H 7050 5900 50  0001 C CNN
	1    7050 5900
	1    0    0    -1  
$EndComp
Text Label 7000 5800 0    50   ~ 0
+5V
Text GLabel 5550 6900 0    28   Input ~ 0
WR
Text GLabel 5550 6800 0    28   Input ~ 0
SLTSL
Text GLabel 6050 6900 2    28   Input ~ 0
mem_we
Text GLabel 6050 6800 2    28   Input ~ 0
mem_ce
$Comp
L Connector_Generic:Conn_02x07_Odd_Even J3
U 1 1
P 5750 7100
F 0 "J3" H 5800 7617 50  0000 C CNN
F 1 "Conn_02x07_Odd_Even" H 5800 7526 50  0000 C CNN
F 2 "Connector_PinHeader_2.54mm:PinHeader_2x07_P2.54mm_Horizontal" H 5750 7100 50  0001 C CNN
F 3 "~" H 5750 7100 50  0001 C CNN
	1    5750 7100
	1    0    0    -1  
$EndComp
Text GLabel 8300 1650 0    28   Input ~ 0
mem_we
Wire Wire Line
	6050 7400 6050 7300
Wire Wire Line
	6050 7000 6050 7100
Wire Wire Line
	6050 7200 6050 7100
Connection ~ 6050 7100
Wire Wire Line
	8300 1450 8300 1400
Wire Wire Line
	1350 7600 1450 7600
Connection ~ 1450 7600
Wire Wire Line
	1450 7600 1550 7600
Connection ~ 1550 7600
Wire Wire Line
	1550 7600 1650 7600
Connection ~ 1650 7600
Wire Wire Line
	1650 7600 1750 7600
Connection ~ 1750 7600
Wire Wire Line
	1750 7600 1850 7600
Connection ~ 1850 7600
Wire Wire Line
	1850 7600 1950 7600
Connection ~ 1950 7600
Wire Wire Line
	1950 7600 2050 7600
Wire Wire Line
	2150 7600 2050 7600
Connection ~ 2050 7600
Connection ~ 7050 5900
Wire Wire Line
	3250 7150 3550 7150
Connection ~ 3550 7150
$Comp
L power:GNDREF #PWR08
U 1 1
P 4050 2850
F 0 "#PWR08" H 4050 2600 50  0001 C CNN
F 1 "GNDREF" H 4055 2677 50  0001 C CNN
F 2 "" H 4050 2850 50  0001 C CNN
F 3 "" H 4050 2850 50  0001 C CNN
	1    4050 2850
	1    0    0    -1  
$EndComp
Wire Wire Line
	4050 2850 4050 2750
Connection ~ 4050 2750
Wire Wire Line
	4900 6700 4900 6850
Wire Wire Line
	1750 3550 2100 3550
Wire Wire Line
	1750 3550 1750 3150
Wire Wire Line
	1750 3150 1700 3150
Connection ~ 1750 3550
Wire Wire Line
	1550 4900 1550 5000
Wire Wire Line
	1650 5000 1550 5000
Connection ~ 1550 5000
Text GLabel 850  6900 0    28   Input ~ 0
RPI_ON
Wire Wire Line
	950  6900 850  6900
$Comp
L Device:R_US R14
U 1 1
P 4300 5300
F 0 "R14" V 4400 5300 50  0000 C CNN
F 1 "270R" V 4200 5300 50  0000 C CNN
F 2 "Resistor_THT:R_Axial_DIN0204_L3.6mm_D1.6mm_P5.08mm_Horizontal" V 4340 5290 50  0001 C CNN
F 3 "~" H 4300 5300 50  0001 C CNN
	1    4300 5300
	0    -1   -1   0   
$EndComp
Text GLabel 4450 5300 2    28   Input ~ 0
RPI_ON
$Comp
L Device:LED D2
U 1 1
P 4000 5300
F 0 "D2" H 3900 5350 50  0000 C CNN
F 1 "LED" H 3993 5425 50  0000 C CNN
F 2 "LED_THT:LED_D3.0mm" H 4000 5300 50  0001 C CNN
F 3 "~" H 4000 5300 50  0001 C CNN
	1    4000 5300
	1    0    0    -1  
$EndComp
Wire Wire Line
	3850 5300 3750 5300
Wire Wire Line
	3750 5300 3750 4950
Connection ~ 3750 4950
Wire Wire Line
	3750 4950 3650 4950
$Comp
L Device:R_US R15
U 1 1
P 4300 5600
F 0 "R15" V 4400 5600 50  0000 C CNN
F 1 "270R" V 4200 5600 50  0000 C CNN
F 2 "Resistor_THT:R_Axial_DIN0204_L3.6mm_D1.6mm_P5.08mm_Horizontal" V 4340 5590 50  0001 C CNN
F 3 "~" H 4300 5600 50  0001 C CNN
	1    4300 5600
	0    -1   -1   0   
$EndComp
Text GLabel 4450 5600 2    28   Input ~ 0
RPI_BUSY
$Comp
L Device:LED D3
U 1 1
P 4000 5600
F 0 "D3" H 3900 5650 50  0000 C CNN
F 1 "LED" H 3993 5725 50  0000 C CNN
F 2 "LED_THT:LED_D3.0mm" H 4000 5600 50  0001 C CNN
F 3 "~" H 4000 5600 50  0001 C CNN
	1    4000 5600
	1    0    0    -1  
$EndComp
Wire Wire Line
	3850 5600 3750 5600
Wire Wire Line
	3750 5600 3750 5300
Connection ~ 3750 5300
Text GLabel 850  6100 0    28   Input ~ 0
RPI_BUSY
Wire Wire Line
	950  6100 850  6100
$EndSCHEMATC
